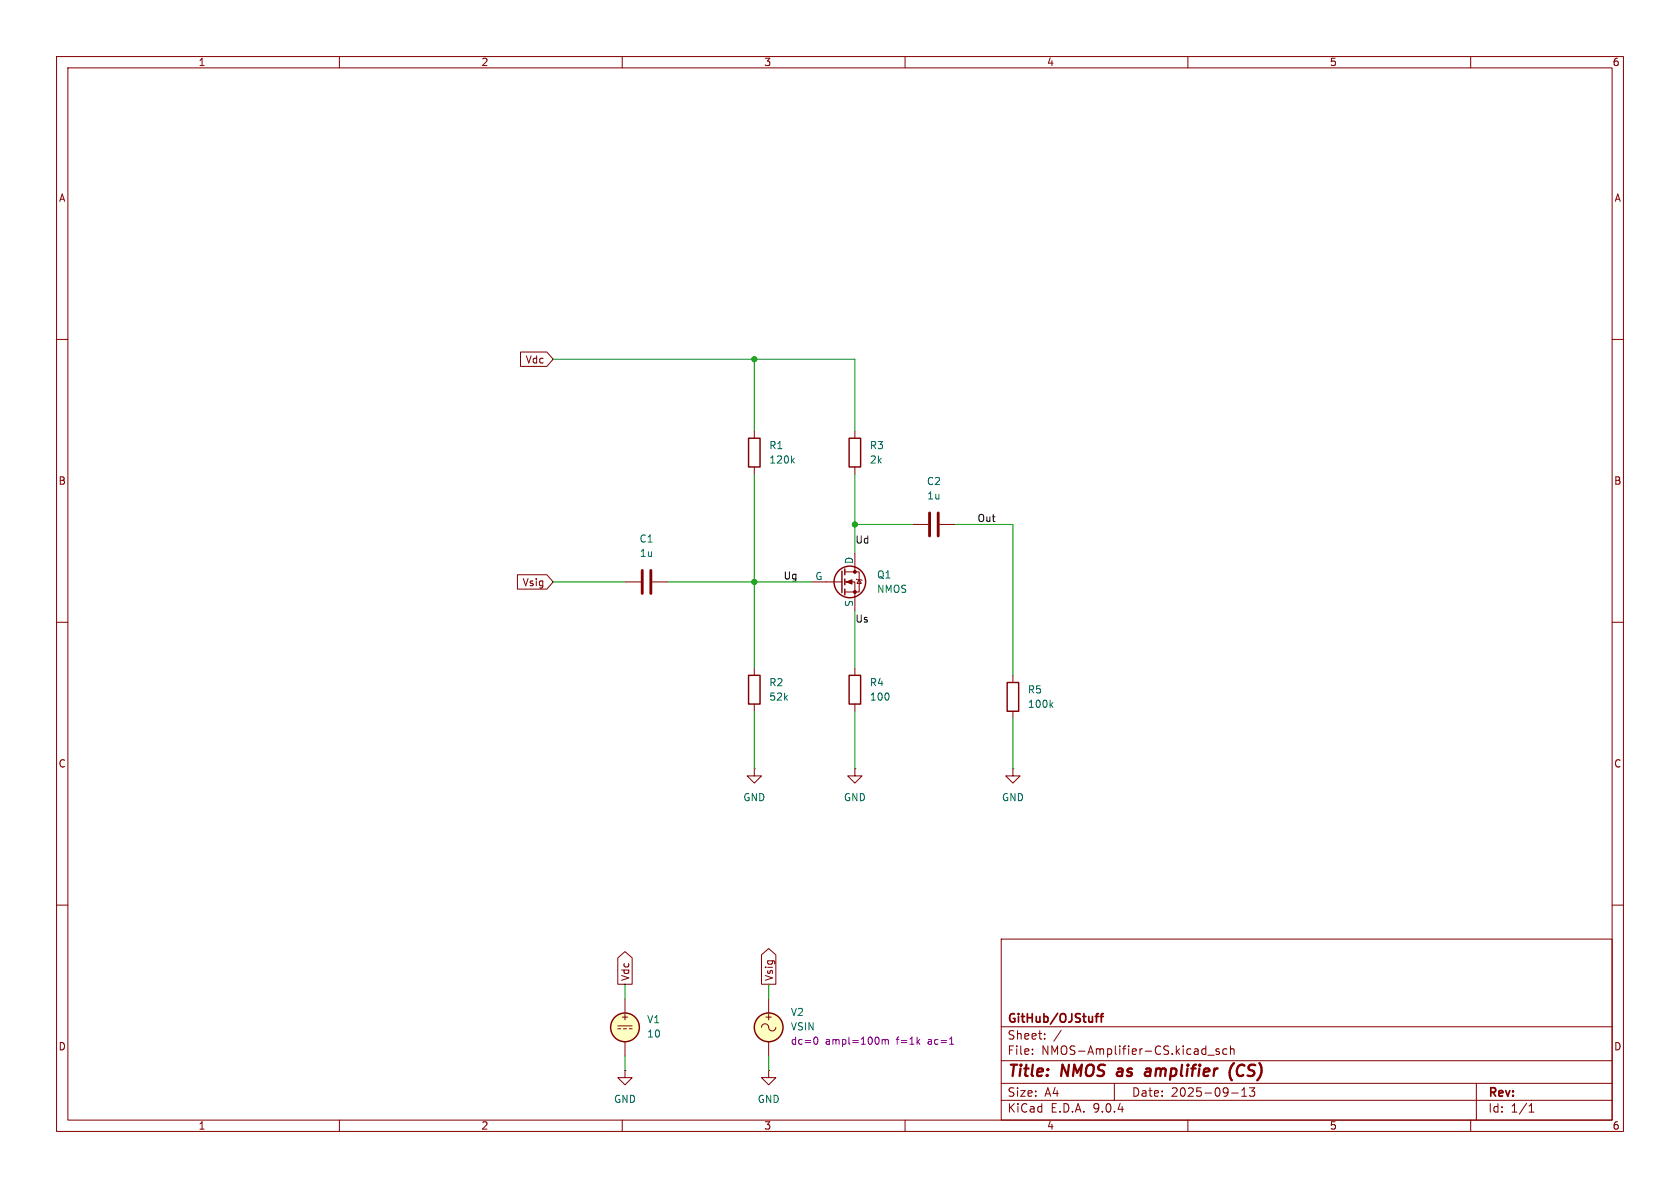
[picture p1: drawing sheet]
<svg xmlns="http://www.w3.org/2000/svg" width="297mm" height="210mm" viewBox="0 0 297 210" stroke-linecap="round" stroke-linejoin="round" font-family="sans-serif">
<g fill="none" stroke="#840000" stroke-width=".18">
<path d="M10 10h277v190h-277zM12 12h273v186h-273zM60 10v2M110 10v2M160 10v2M210 10v2M260 10v2M10 60h2M92 62.2h4.7l1.1 1.3-1.1 1.3h-4.7zM133.3 76.2v1.3M151.1 76.2v1.3M285 60h2"/>
<path d="M133.3 82.6v1.2M151.1 82.6v1.2M151.1 97.8v3.3M161.3 92.7h2.8M166.1 92.7h2.8M10 110h2M91.5 101.6h5.2l1.1 1.3-1.1 1.2h-5.2zM110.5 102.9h2.8M115.3 102.9h2.8M133.3 118.1v1.3M143.5 102.9h5.3M149.4 101.1h2.5v3.5h-2.5"/>
<path d="M149.4 102.9h1.7v5.1M151.1 118.1v1.3M151.4 102.4l.1 .1h.8l.1 .1M151.9 102.5l.4 .6h-.8zM179.1 119.4v1.3M285 110h2M133.3 135.9v1.3h1.3l-1.3 1.2-1.2-1.2h1.2M133.3 135.9h.1M133.3 124.5v1.2M151.1 135.9v1.3h1.3l-1.3 1.2-1.2-1.2h1.2M151.1 135.9h.1M151.1 124.5v1.2"/>
<path d="M179.1 135.9v1.3h1.2l-1.2 1.2-1.3-1.2h1.3M179.1 135.9h.1M179.1 125.7v1.3M10 160h2M109.2 169.3l1.3-1.1 1.3 1.1v4.7h-2.6zM110.5 176.5v2.6M134.6 168.8l1.3-1.1 1.3 1.1v5.2h-2.6zM135.9 176.5v2.6M177 166h108v32h-108zM285 160h2M60 198v2M109.2 181.4h2.6"/>
<path d="M109.2 181.9h.5M110 198v2M110.2 181.9h.5M110.5 189.2v1.3h1.3l-1.3 1.3-1.3-1.3h1.3M110.5 189.2h.1M110.5 184.2v2.5M111.3 181.9h.5M134.6 181.6a.67 .67 0 0 1 .8-.6 .67 .67 0 0 1 .5 .8 .64 .64 0 0 0 .7 .4 .64 .64 0 0 0 .6-.6M135.9 189.2v1.3h1.3l-1.3 1.3-1.3-1.3h1.3M135.9 189.2h.1M135.9 184.2v2.5M160 198v2"/>
<path d="M177 194.5h108M177 191.5h108M177 187.5h108M177 181.5h108M182.5 186.3v.1M182.5 185.5v.1M184.7 183.6v.1M184.7 182.8v.1M187.6 182.1l-1.3 2M197 191.5v3M210 198v2M213.5 186.5h1.2"/>
<path d="M215.5 185.5l-.3-.1-.2 .2v.2l.5 .2v.3h-.5M216.9 185.5l-.4-.1-.3 .3v.4l.1 .2h.6M217.5 185.5l.2-.1 .4 .1 .1 .9M217.5 184.9v1.5M217.7 193.2h1.2M219.5 193.8h.9M219.5 192.7l.5-.4v1.5M221.8 192.3l-.5 .6 .4 .1v.7l-.2 .1h-.4l-.2-.1M260 198v2M261 191.5v6.5M270.3 196.6h.9M270.3 195.5l.4-.4v1.5"/>
</g>
<path d="M197.6 189.5l-.2 .4 .3 .3M202.5 190.1l.1 .1 .7-.1M202.6 189l.2-.1 .6 .1M203.4 189.4h-.7l-.3 .3M218.2 187.9a2.35 2.35 0 0 0-.4 3.1M219.2 188.3a1.11 1.11 0 0 0 0 1.9" fill="none" stroke="#840000" stroke-width=".4"/>
<path d="M193.6 179.7h.6M194.2 179.2l-.4 .2v1.3M194.5 179.7h.6M195.1 179.2l-.4 .2v1.3" fill="none" stroke="#840000" stroke-width=".3"/>
<g fill="none" stroke="#840000" stroke-width=".25">
<path d="M132.3 77.5h2.1v5.1h-2.1zM150.1 77.5h2v5.1h-2zM132.3 119.4h2.1v5.1h-2.1zM148.8 101v3.8M149.4 100.6v1M149.4 102.4v1M149.4 104.1v1.1M150.1 119.4h2v5.1h-2zM178.1 120.7h2v5h-2z"/>
<circle cx="150.2" cy="102.9" r="2.79"/>
<circle cx="110.5" cy="181.6" r="2.54"/>
<circle cx="135.9" cy="181.6" r="2.54"/>
</g>
<g fill="#840000" stroke="#840000" stroke-width=".18">
<path d="M149.6 102.9l1-.4v.8z"/>
<circle cx="151.1" cy="101.1" r=".25"/>
<circle cx="151.1" cy="104.6" r=".25"/>
</g>
<path d="M164.3 90.7v4M165.9 90.7v4M113.5 100.8v4.1M115.1 100.8v4.1" fill="none" stroke="#840000" stroke-width=".51"/>
<g fill="#ffffc2" stroke="#ffffc2" stroke-width=".18">
<circle cx="135.9" cy="181.6" r="2.54"/>
<circle cx="110.5" cy="181.6" r="2.54"/>
</g>
<path d="M144 183.4l.2-.1a.68 .68 0 0 1 .4 .7 .68 .68 0 0 1-.4 .6l-.2-.1M156 183.8v.8M156 183.9l.3-.1 .2 .1M156.5 183.9l.2-.1h.3v.8M156.5 183.9v.7M167.9 184.6h.7" fill="none" stroke="#840084" stroke-width=".18"/>
<path d="M140.1 81.4l.3 .5M140.4 81l-.5 .5M185.8 124.6l.3 .4M186.1 124.2l-.4 .5" fill="none" stroke="#006464" stroke-width=".18"/>
<g fill="none" stroke="#009600" stroke-width=".18">
<path d="M97.8 63.5h53.3v12.7M133.3 63.5v12.7M133.3 83.8v34.3M151.1 83.8v14M151.1 92.7h10.2M168.9 92.7h10.2v26.7M97.8 102.9h12.7M118.1 102.9h25.4M151.1 108v10.1M133.3 125.7v10.2M151.1 125.7v10.2M179.1 127v8.9"/>
<path d="M110.5 174v2.5M135.9 174v2.5M110.5 186.7v2.5M135.9 186.7v2.5"/>
</g>
<g fill="#009600" stroke="#009600" stroke-width=".18">
<circle cx="133.3" cy="63.5" r=".46"/>
<circle cx="133.3" cy="102.9" r=".46"/>
<circle cx="151.1" cy="92.7" r=".46"/>
</g>
<g font-size="2.8" fill="#840000">
<text x="178" y="190.9">Title:</text>
<text x="187.7" y="190.9">NMOS</text>
<text x="198.4" y="190.9">as</text>
<text x="204.1" y="190.9">amplifier</text>
<text x="219.8" y="190.9">(CS)</text>
</g>
<g font-size="2.1" fill="#840000">
<text x="178" y="184">Sheet:</text>
<text x="178" y="181.2">GitHub/OJStuff</text>
<text x="178" y="186.7">File:</text>
<text x="184.1" y="186.7">NMOS-Amplifier-CS.kicad_sch</text>
<text x="178" y="196.9">KiCad</text>
<text x="178" y="194.1">Size:</text>
<text x="184.7" y="194.1">A4</text>
<text x="185.7" y="196.9">E.D.A.</text>
<text x="193.3" y="196.9">9.0.4</text>
<text x="200" y="194.1">Date:</text>
<text x="207" y="194.1">2025-09-13</text>
<text x="263" y="194.3">Rev:</text>
<text x="263" y="196.9">Id:</text>
<text x="267.1" y="196.9">1/1</text>
</g>
<g font-size="1.8" fill="#840000">
<text x="35" y="11.9">1</text>
<text x="85" y="11.9">2</text>
<text x="135" y="11.9">3</text>
<text x="185" y="11.9">4</text>
<text x="235" y="11.9">5</text>
<text x="285" y="11.9">6</text>
<text x="10.3" y="35.9">A</text>
<text x="285.3" y="35.9">A</text>
<text x="92.8" y="64.5">Vdc</text>
<text x="10.3" y="85.9">B</text>
<text x="285.3" y="85.9">B</text>
<text x="92.3" y="103.8">Vsig</text>
<text x="10.3" y="135.9">C</text>
<text x="285.3" y="135.9">C</text>
<text x="111.4" y="173.5" transform="rotate(-90 111.4 173.5)">Vdc</text>
<text x="136.8" y="173.5" transform="rotate(-90 136.8 173.5)">Vsig</text>
<text x="10.3" y="185.9">D</text>
<text x="109.6" y="180.6">+</text>
<text x="135" y="180.6">+</text>
<text x="285.3" y="185.9">D</text>
<text x="35" y="199.9">1</text>
<text x="85" y="199.9">2</text>
<text x="135" y="199.9">3</text>
<text x="185" y="199.9">4</text>
<text x="235" y="199.9">5</text>
<text x="285" y="199.9">6</text>
</g>
<g font-size="1.8" fill="#006464">
<text x="135.9" y="79.6">R1</text>
<text x="135.9" y="82.1">120k</text>
<text x="153.7" y="79.6">R3</text>
<text x="153.7" y="82.1">2k</text>
<text x="163.8" y="86">C2</text>
<text x="163.8" y="88.5">1u</text>
<text x="113" y="96.1">C1</text>
<text x="113" y="98.7">1u</text>
<text x="150.9" y="99.8" transform="rotate(-90 150.9 99.8)">D</text>
<text x="144" y="102.6">G</text>
<text x="150.9" y="107.4" transform="rotate(-90 150.9 107.4)">S</text>
<text x="154.9" y="105">NMOS</text>
<text x="154.9" y="102.5">Q1</text>
<text x="135.9" y="121.5">R2</text>
<text x="135.9" y="124.1">52k</text>
<text x="153.7" y="121.5">R4</text>
<text x="153.7" y="124.1">100</text>
<text x="181.6" y="122.8">R5</text>
<text x="181.6" y="125.3">100k</text>
<text x="131.3" y="141.8">GND</text>
<text x="149.1" y="141.8">GND</text>
<text x="177" y="141.8">GND</text>
<text x="139.7" y="179.8">V2</text>
<text x="114.3" y="181.1">V1</text>
<text x="114.3" y="183.6">10</text>
<text x="139.7" y="182.3">VSIN</text>
<text x="108.5" y="195.2">GND</text>
<text x="133.9" y="195.2">GND</text>
</g>
<g font-size="1.8" fill="#0f0f0f">
<text x="172.7" y="92.4">Out</text>
<text x="151.1" y="96.2">Ud</text>
<text x="138.4" y="102.5">Ug</text>
<text x="151.1" y="110.1">Us</text>
</g>
<g font-size="1.8" fill="#840084">
<text x="139.7" y="184.9">dc=0</text>
<text x="145.9" y="184.9">ampl=100m</text>
<text x="158.6" y="184.9">f=1k</text>
<text x="164.3" y="184.9">ac=1</text>
</g>
</svg>
